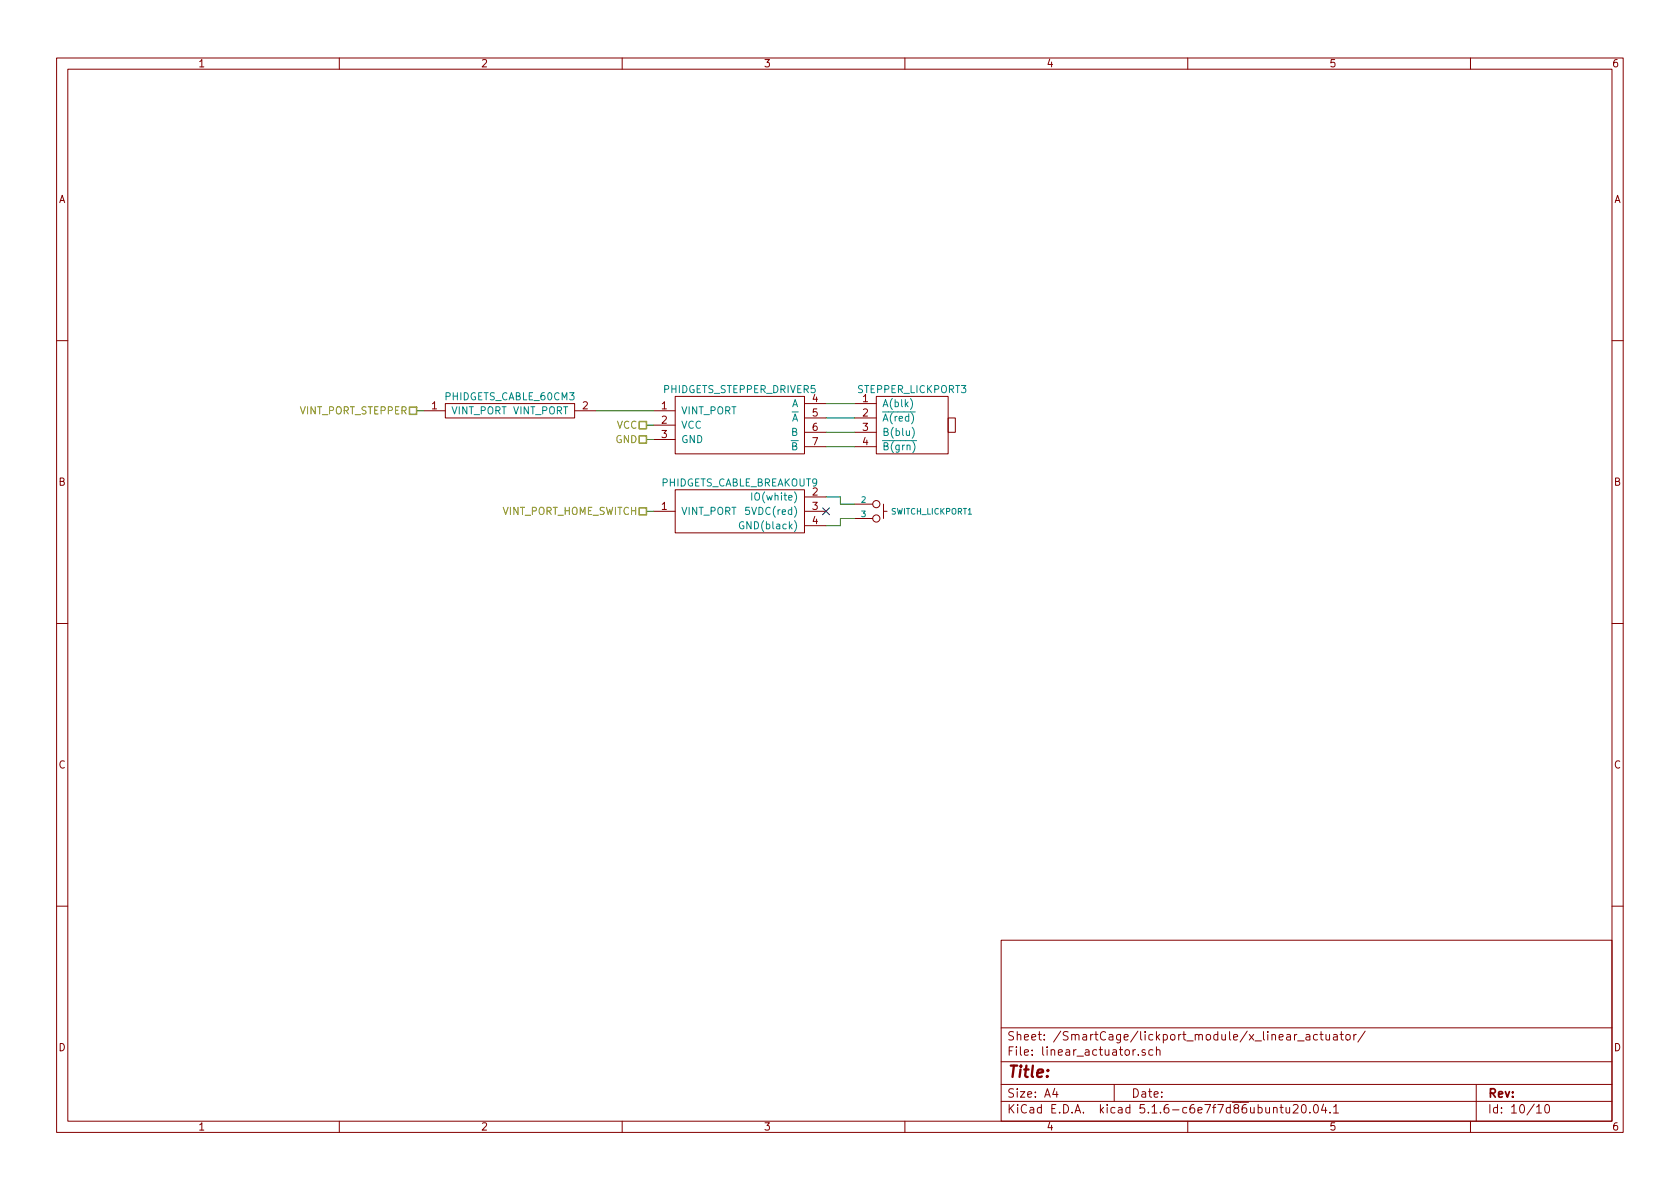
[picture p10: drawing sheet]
<svg xmlns="http://www.w3.org/2000/svg" width="297mm" height="210mm" viewBox="0 0 297 210" stroke-linecap="round" stroke-linejoin="round" font-family="sans-serif">
<g fill="none" stroke="#840000" stroke-width=".18">
<path d="M10 10.3h277v189.9h-277zM12 12.2h273v186.1h-273zM60 10.3v1.9M110 10.3v1.9M160 10.3v1.9M210 10.3v1.9M260 10.3v1.9M10 60.2h2M74.9 72.6h3.8M78.7 71.4h22.9v2.5h-22.9zM101.6 72.6h3.8M115.6 72.6h3.8"/>
<path d="M115.6 75.2h3.8M115.6 77.7h3.8M119.4 70.1h22.8v10.2h-22.8zM142.2 71.4h3.8M142.2 73.9h3.8M142.2 76.4h3.8M142.2 79h3.8M151.1 71.4h3.8M151.1 73.9h3.8M151.1 76.4h3.8M151.1 79h3.8M154.9 70.1h12.7v10.2h-12.7z"/>
<path d="M167.6 73.9h1.3v2.5h-1.3zM285 60.2h2M115.6 90.4h3.8M119.4 86.6h22.8v7.6h-22.8zM142.2 90.4h3.8M142.2 87.9h3.8M142.2 93h3.8M151.1 89.1h3.2M151.1 91.7h3.2M156.2 90.4h.6M156.2 89.1v2.6M10 110.3h2"/>
<path d="M285 110.3h2M10 160.2h2M177 166.3h108v32h-108zM285 160.2h2M60 198.3v1.9M110 198.3v1.9M160 198.3v1.9M177 194.8h108M177 191.8h108M177 187.8h108M177 181.8h108M186.5 192.5l-.4 1h1"/>
<path d="M186.8 193v1M197 191.8v3M200.8 185.6l-.5 .3M201.3 186.5v.1M202.5 185.7l-.4-.1-.2 .2 .1 .2 .5 .2v.3h-.6M203.8 185.7l-.4-.1-.3 .3 .1 .6 .2 .1 .4-.1M204.5 185.7l.2-.1 .4 .1v.9M204.5 185.1v1.5M210 198.3v1.9M225.2 196l.2-.2 .3 .1 .1 .9M226.3 195.8h.6M226.5 195.3v1.3l.4 .2"/>
<path d="M227.4 195.8l.1 .9 .3 .1 .2-.1M228 195.8v1M228.7 195.5l.2-.2h.3l.3 .5-.9 1h.9M229.3 182.9l-.4 .3M229.4 184.1h1.2M230.2 195.5l.4-.2a.94 .94 0 0 1 0 1.5l-.5-.3v-.6zM230.9 183h.6l.1 .9M231.6 196.7v.1M231.6 183.3l-.5 .1-.2 .2v.2l.2 .1 .5-.1M232.4 195.4l.2-.1a.8 .8 0 0 1 .5 .8 .8 .8 0 0 1-.5 .7 1 1 0 0 1-.2-1.4zM232.9 183l-.4-.1-.3 .3 .1 .6 .2 .1 .4-.1M233.4 182.9h.5"/>
<path d="M233.6 182.4v1.3l.3 .2M234 195.2l-.3 1.1h.9M234.4 195.8v1M234.4 182.9l.1 .9 .4 .1 .2-.1M235.1 182.9v1M235.2 196.7v.1M235.8 195.8l.4-.5v1.5M235.8 183h.6v.9M235.8 196.8h.9M236.4 183.3l-.5 .1-.2 .2 .1 .2 .1 .1 .5-.1M236.9 182.9h.6M237.2 182.4v1.3l.3 .2"/>
<path d="M238.1 183l.3-.1 .3 .3v.4l-.3 .3-.3-.1-.2-.2zM239.4 182.9v1M239.8 182.9l-.4 .3M241.4 182.3l-1.3 2M260 198.3v1.9M261 191.8v6.5M271.7 195.8l.4-.5v1.5M271.7 196.8h.8M273.3 195.4l.3-.1a.94 .94 0 0 1 0 1.5h-.1a1 1 0 0 1-.2-1.4z"/>
<circle cx="154.9" cy="91.7" r=".63"/>
<circle cx="154.9" cy="89.1" r=".63"/>
</g>
<path d="M161 70.5a1.47 1.47 0 0 1 0 1.9M161 72.8h.8M161.2 73a1.47 1.47 0 0 1 0 1.9M161.2 77.9h.9M161.3 75.6a1.47 1.47 0 0 1 0 1.9M161.4 78.1a1.4 1.4 0 0 1 0 1.9M131.5 92.3a.59 .59 0 0 0-.8 .6 .59 .59 0 0 0 .8 .6v-.5h-.2M132.5 89.7h-.6l-.1 .6 .2-.1 .4 .1 .1 .6-.2 .1-.5-.1M132.9 87.2v1.2" fill="none" stroke="#008484" stroke-width=".18"/>
<path d="M73.7 72.6h1.2M105.4 72.6h10.2M114.3 77.7h1.3M114.3 75.2h1.3M146 79h5.1M146 76.4h5.1M146 73.9h5.1M146 71.4h5.1M114.3 90.4h1.3M146 87.9h2.6v1.2h2.5M151.1 91.7h-2.5v1.3h-2.6" fill="none" stroke="#008400" stroke-width=".18"/>
<path d="M72.4 72h1.3v1.3h-1.3zM113 74.5h1.3v1.3h-1.3zM113 77.1h1.3v1.3h-1.3zM113 89.8h1.3v1.3h-1.3z" fill="none" stroke="#848400" stroke-width=".25"/>
<path d="M145.4 89.8l1.3 1.2M146.7 89.8l-1.3 1.2" fill="none" stroke="#000084" stroke-width=".18"/>
<text font-size="2.8" fill="#840000" x="178" y="190.5">Title:</text>
<g font-size="2.1" fill="#840000">
<text x="178" y="184">Sheet: /SmartCage/lickport_module/x_linear_actuator/</text>
<text x="178" y="186.7">File: linear_actuator.sch</text>
<text x="178" y="196.9">KiCad E.D.A. kicad 5.1.6-c6e7f7d86ubuntu20.04.1</text>
<text x="178" y="194.1">Size: A4</text>
<text x="200" y="194.1">Date:</text>
<text x="263" y="194.1">Rev:</text>
<text x="263" y="196.9">Id: 10/10</text>
</g>
<g font-size="1.8" fill="#840000">
<text x="35" y="11.9">1</text>
<text x="85" y="11.9">2</text>
<text x="135" y="11.9">3</text>
<text x="185" y="11.9">4</text>
<text x="235" y="11.9">5</text>
<text x="285" y="11.9">6</text>
<text x="10.4" y="35.9">A</text>
<text x="285.4" y="35.9">A</text>
<text x="143.7" y="71.1">4</text>
<text x="152.6" y="71.1">1</text>
<text x="76.4" y="72.4">1</text>
<text x="103" y="72.4">2</text>
<text x="117" y="72.4">1</text>
<text x="117" y="74.9">2</text>
<text x="117" y="77.5">3</text>
<text x="143.7" y="73.7">5</text>
<text x="143.7" y="76.2">6</text>
<text x="152.6" y="73.7">2</text>
<text x="152.6" y="76.2">3</text>
<text x="143.7" y="78.7">7</text>
<text x="152.6" y="78.7">4</text>
<text x="10.4" y="85.9">B</text>
<text x="143.7" y="87.6">2</text>
<text x="285.4" y="85.9">B</text>
<text x="117" y="90.2">1</text>
<text x="143.7" y="90.2">3</text>
<text x="143.7" y="92.7">4</text>
<text x="10.4" y="135.9">C</text>
<text x="285.4" y="135.9">C</text>
<text x="10.4" y="185.9">D</text>
<text x="285.4" y="185.9">D</text>
<text x="35" y="199.9">1</text>
<text x="85" y="199.9">2</text>
<text x="135" y="199.9">3</text>
<text x="185" y="199.9">4</text>
<text x="235" y="199.9">5</text>
<text x="285" y="199.9">6</text>
</g>
<g font-size="1.8" fill="#008484">
<text x="78.8" y="70.8">PHIDGETS_CABLE_60CM3</text>
<text x="117.3" y="69.5">PHIDGETS_STEPPER_DRIVER5</text>
<text x="151.7" y="69.5">STEPPER_LICKPORT3</text>
<text x="79.8" y="73.3">VINT_PORT VINT_PORT</text>
<text x="120.4" y="73.3">VINT_PORT</text>
<text x="120.4" y="75.8">VCC</text>
<text x="140" y="72">A</text>
<text x="140" y="74.5">A</text>
<text x="140" y="77.1">B</text>
<text x="156" y="72">A(blk)</text>
<text x="156" y="74.5">A(red)</text>
<text x="156" y="77.1">B(blu)</text>
<text x="120.4" y="78.4">GND</text>
<text x="140" y="79.6">B</text>
<text x="156" y="79.6">B(grn)</text>
<text x="116.8" y="86">PHIDGETS_CABLE_BREAKOUT9</text>
<text x="133.7" y="88.5">IO(white)</text>
<text x="120.4" y="91.1">VINT_PORT</text>
<text x="131.6" y="93.6">GND(black)</text>
<text x="132.6" y="91.1">5VDC(red)</text>
</g>
<g font-size="1.8" fill="#848400">
<text x="53" y="73.3">VINT_PORT_STEPPER</text>
<text x="109" y="75.8">VCC</text>
<text x="108.8" y="78.4">GND</text>
<text x="88.6" y="91.1">VINT_PORT_HOME_SWITCH</text>
</g>
<g font-size="1.4" fill="#008484">
<text x="152.3" y="88.9">2</text>
<text x="152.3" y="91.4">3</text>
<text x="157.6" y="91">SWITCH_LICKPORT1</text>
</g>
</svg>
